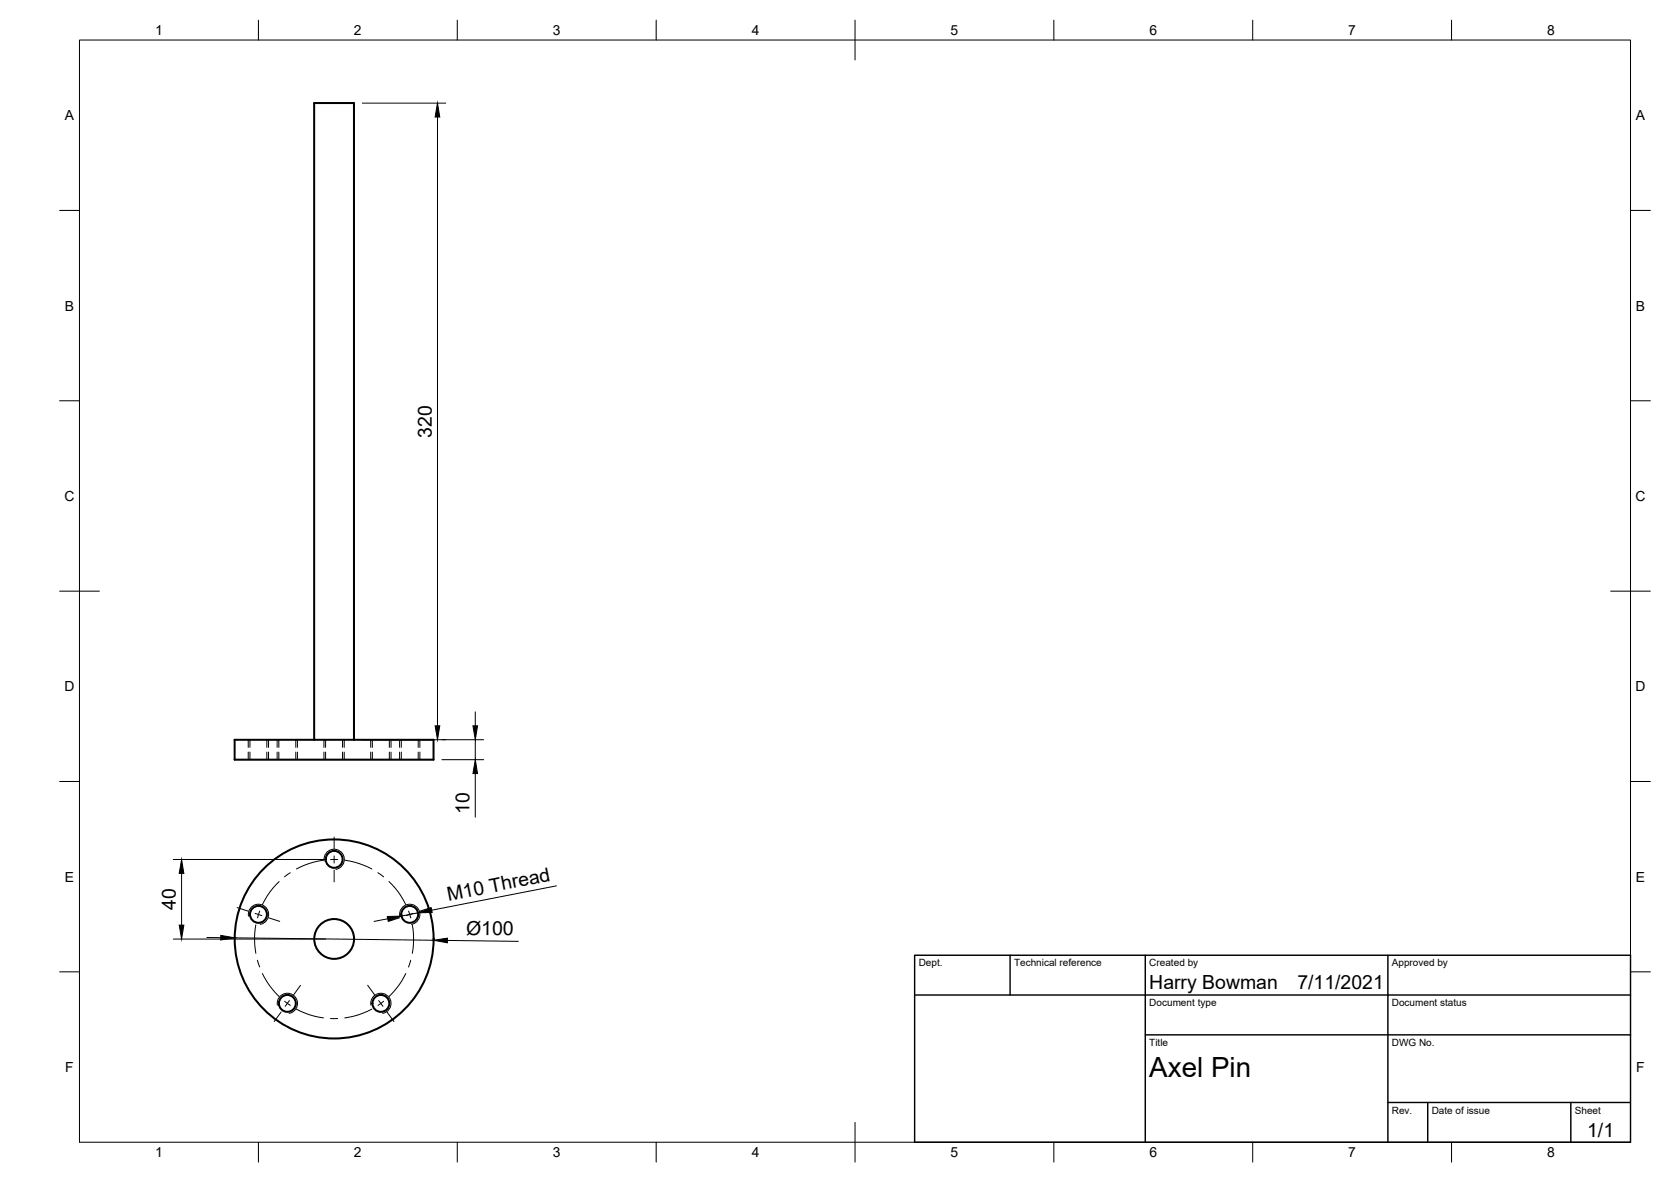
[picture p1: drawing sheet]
<svg xmlns="http://www.w3.org/2000/svg" width="420mm" height="297mm" viewBox="0 0 420 297" stroke-linecap="round" stroke-linejoin="round" font-family="sans-serif">
<!-- layer: Visible -->
<g fill="none" stroke="#000" stroke-width=".51">
<path d="M59 185.9h50v5h-50zM79 185.9v-160h10v160"/>
<circle cx="84" cy="216" r="2.13"/>
<circle cx="65" cy="229.8" r="2.13"/>
<circle cx="84" cy="236" r="25"/>
<circle cx="84" cy="236" r="5"/>
<circle cx="103" cy="229.8" r="2.13"/>
<circle cx="72.3" cy="252.2" r="2.13"/>
<circle cx="95.8" cy="252.2" r="2.13"/>
</g>
<!-- layer: Hidden -->
<g fill="none" stroke="#000" stroke-width=".25">
<path d="M62.8 185.9v1.9M62.8 189v1.9M67.1 185.9v1.9M67.1 189v1.9M70.1 185.9v1.9M70.1 189v1.9M74.4 185.9v1.9M74.4 189v1.9M81.9 185.9v1.9M81.9 189v1.9M86.1 185.9v1.9M86.1 189v1.9"/>
<path d="M93.6 185.9v1.9M93.6 189v1.9M97.9 185.9v1.9M97.9 189v1.9M100.9 185.9v1.9M100.9 189v1.9M105.2 185.9v1.9M105.2 189v1.9"/>
</g>
<!-- layer: Hidden Narrow -->
<g fill="none" stroke="#000" stroke-width=".25">
<path d="M62.4 185.9v1.9M62.4 189v1.9M67.5 185.9v1.9M67.5 189v1.9M69.7 185.9v1.9M69.7 189v1.9M74.8 185.9v1.9M74.8 189v1.9M81.4 185.9v1.9M81.4 189v1.9M86.6 185.9v1.9M86.6 189v1.9"/>
<path d="M93.2 185.9v1.9M93.2 189v1.9M98.3 185.9v1.9M98.3 189v1.9M100.5 185.9v1.9M100.5 189v1.9M105.6 185.9v1.9M105.6 189v1.9"/>
</g>
<!-- layer: Visible Narrow -->
<path d="M81.5 216.4a2.55 2.55 0 0 1 2.1-3 2.55 2.55 0 0 1 2.9 2.1 2.55 2.55 0 0 1-2 3M62.5 230.2a2.55 2.55 0 0 1 2-2.9 2.55 2.55 0 0 1 3 2 2.55 2.55 0 0 1-2.1 3M100.5 230.2a2.55 2.55 0 0 1 2.1-2.9 2.55 2.55 0 0 1 2.9 2 2.55 2.55 0 0 1-2 3M69.7 252.6a2.55 2.55 0 0 1 2.1-3 2.55 2.55 0 0 1 3 2.1 2.55 2.55 0 0 1-2.1 3M93.3 252.6a2.55 2.55 0 0 1 2-3 2.55 2.55 0 0 1 3 2.1 2.55 2.55 0 0 1-2.1 3" fill="none" stroke="#000" stroke-width=".25"/>
<!-- layer: Border -->
<g fill="none" stroke="#000" stroke-width=".25">
<path d="M20 10.1h390v276.9h-390zM65 5.1v5M115 5.1v5M165 5.1v5M215 5.1v10M265 5.1v5M315 5.1v5M365 5.1v5M15 52.9h5M410 52.9h5M15 100.7h5M410 100.7h5"/>
<path d="M15 148.6h10M405 148.6h10M15 196.4h5M410 196.4h5M15 244.2h5M410 244.2h5M65 287v5M115 287v5M165 287v5M215 282.1v9.9M265 287v5M315 287v5"/>
<path d="M365 287v5"/>
</g>
<!-- layer: TitleBlock -->
<path d="M230 240.1h180v46.9h-180zM230 250h180M254 240.1v9.9M288 240.1v46.9M349 240.1v46.9M288 260.1h122M349 277.1h61M359 277.1v9.9M395 277.1v9.9" fill="none" stroke="#000" stroke-width=".36"/>
<!-- layer: Dimensions -->
<g fill="none" stroke="#000" stroke-width=".25">
<path d="M91.1 25.9h21M110 29.4v153M119.5 178.9v3.5M91.1 185.9h30.5M111.1 190.9h10.5M119.5 185.9v5M119.5 194.4v11M43.6 216h38.3M45.7 219.5v13M43.6 236h38.3M52 235.6h3.5M59 235.7l50 .6"/>
<path d="M97.5 230.9l-3.4 .6M105.1 229.4l-4.2 .8M112.5 236.3l17.8 .3M139.9 222.6l-31.4 6.1"/>
</g>
<path d="M110 25.9l.6 3.5h-1.2zM109.4 182.4h1.2l-.6 3.5zM118.9 182.4h1.2l-.6 3.5zM119.5 190.9l.6 3.5h-1.2zM45.7 216l.5 3.5h-1.1zM45.1 232.5h1.1l-.5 3.5zM55.5 235.1l3.5 .6-3.5 .5zM97.4 230.3l3.5-.1-3.3 1.3zM105.1 229.4l3.3-1.2 .3 1.1zM109 236.3l3.5-.5v1.1z" fill="#000" stroke="#000" stroke-width=".25"/>
<!-- layer: Center Lines -->
<g fill="none" stroke="#000" stroke-width=".25">
<path d="M73 219.3l-1.5 1.1M81.3 216.2l-3.6 .8-3.2 1.4M84 210.4v2.9M84 215.1v1.8M84 218.7v2.9M84.9 216h-1.8M86.7 216.2l3.6 .8 3.2 1.4M95 219.3l1.5 1.1M59.6 228.1l2.8 .9M64.1 229.5l1.7 .6M64.3 232.4l-.3 3.7 .3 3.5M65.3 229l-.5 1.7"/>
<path d="M67.5 230.6l2.8 .9M70.2 221.5l-2.3 2.6-1.9 3.2M97.8 221.5l2.3 2.6 1.9 3.2M100.5 230.6l-2.8 .9M102.7 229l.6 1.7M103.7 232.4l.3 3.7-.3 3.5M103.9 229.5l-1.7 .6M108.4 228.1l-2.8 .9M64.7 241.3l.6 1.7M66 244.7l1.8 3 2.4 2.8M70.7 254.3l-1.8 2.4M71.6 251.6l1.4 1.1"/>
<path d="M72.8 251.4l-1.1 1.5M74.5 253.6l3.4 1.4 3.4 .8M75.6 247.6l-1.8 2.4M83.1 256h1.8M92.5 247.6l1.7 2.4M93.5 253.6l-3.4 1.4-3.4 .8M95.2 251.4l1.1 1.5M96.5 251.6l-1.5 1.1M97.3 254.3l1.8 2.4M102 244.7l-1.8 3-2.4 2.8M103.3 241.3l-.6 1.7"/>
</g>
<text font-size="7" x="289" y="270.6">Axel Pin</text>
<g font-size="4.9">
<text x="108.5" y="110" transform="rotate(-90 108.5 110)">320</text>
<text x="118" y="204.5" transform="rotate(-90 118 204.5)">10</text>
<text x="112.7" y="226.4" transform="rotate(-11 112.7 226.4)">M10 Thread</text>
<text x="44.2" y="228.6" transform="rotate(-90 44.2 228.6)">40</text>
<text x="117.2" y="234.9" transform="rotate(1 117.2 234.9)">Ø100</text>
<text x="289" y="248.5">Harry Bowman</text>
<text x="326.2" y="248.5">7/11/2021</text>
<text x="399.1" y="285.7">1/1</text>
</g>
<g font-size="3.5">
<text x="39" y="8.8">1</text>
<text x="89" y="8.8">2</text>
<text x="139" y="8.8">3</text>
<text x="189" y="8.8">4</text>
<text x="239" y="8.8">5</text>
<text x="289" y="8.8">6</text>
<text x="339" y="8.8">7</text>
<text x="389" y="8.8">8</text>
<text x="16.3" y="30.2">A</text>
<text x="411.3" y="30.2">A</text>
<text x="16.3" y="78">B</text>
<text x="411.3" y="78">B</text>
<text x="16.2" y="125.9">C</text>
<text x="411.2" y="125.9">C</text>
<text x="16.2" y="173.7">D</text>
<text x="411.2" y="173.7">D</text>
<text x="16.3" y="221.6">E</text>
<text x="411.3" y="221.6">E</text>
<text x="16.4" y="269.4">F</text>
<text x="411.4" y="269.4">F</text>
<text x="39" y="290.8">1</text>
<text x="89" y="290.8">2</text>
<text x="139" y="290.8">3</text>
<text x="189" y="290.8">4</text>
<text x="239" y="290.8">5</text>
<text x="289" y="290.8">6</text>
<text x="339" y="290.8">7</text>
<text x="389" y="290.8">8</text>
</g>
<g font-size="2.5">
<text x="231" y="242.9">Dept.</text>
<text x="255" y="242.9">Technical reference</text>
<text x="289" y="242.9">Created by</text>
<text x="350" y="242.9">Approved by</text>
<text x="289" y="252.8">Document type</text>
<text x="350" y="252.8">Document status</text>
<text x="289" y="262.9">Title</text>
<text x="350" y="262.9">DWG No.</text>
<text x="350" y="279.9">Rev.</text>
<text x="360" y="279.9">Date of issue</text>
<text x="396" y="279.9">Sheet</text>
</g>
</svg>
